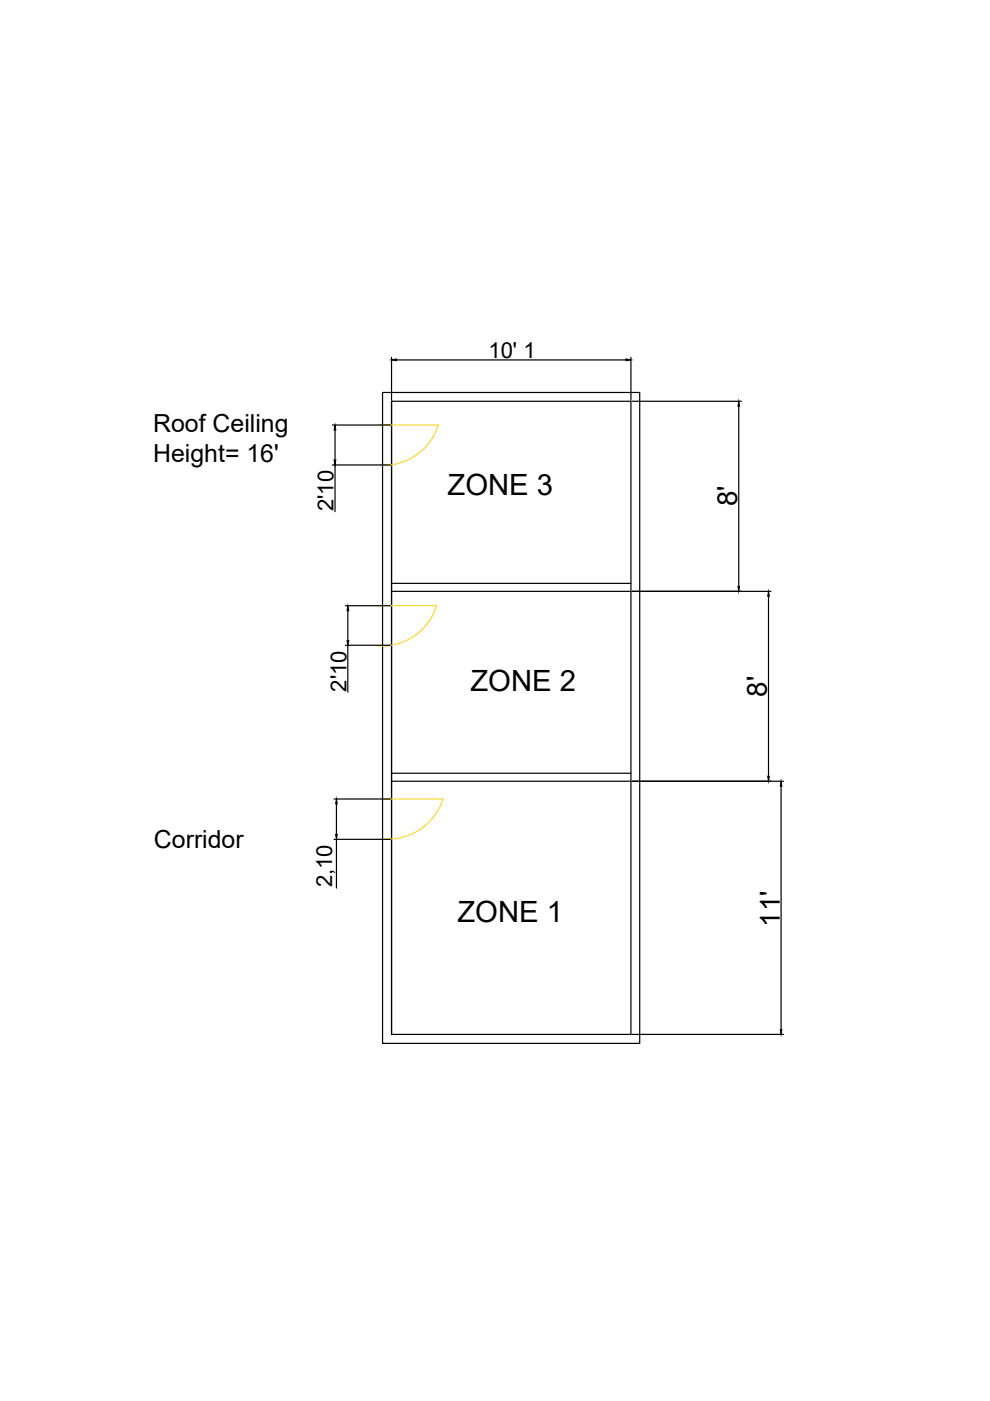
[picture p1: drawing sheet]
<svg xmlns="http://www.w3.org/2000/svg" width="210mm" height="297mm" viewBox="0 0 210 297" stroke-linecap="round" stroke-linejoin="round" font-family="sans-serif">
<!-- layer: 0 -->
<g fill="none" stroke="#000" stroke-width=".25">
<path d="M83 75.8v9M84.1 76.3h48.6M133.8 75.8v9M70.5 90.1h12.3M70.5 98.6h12.3M71 91.2v6.3M71 98.6v9.9M81.1 83.2h54.5v138h-54.5zM83 85.1v134.2h50.8v-134.2M83 85.1h.1M133.8 85.1h-50.8v134.2M133.8 85.1h.1"/>
<path d="M134 85.1h23.2M156.6 86.1v38.2M73.2 128.4h9.6M73.2 136.8h9.6M73.7 129.5v6.3M73.7 136.8v10M83 125.4h50.8M83 123.7h50.8M134 125.4h29.4M162.9 126.4v38.2M70.8 169.4h12M70.8 178h12"/>
<path d="M71.3 170.4v6.5M71.3 178v10.3M83 165.6h50.8M83 163.9h50.8M134 165.6h32.1M165.6 166.7v51.6M134 219.3h32.1"/>
</g>
<g fill="#000" stroke="#000" stroke-width=".21">
<path d="M83 76.3l1.1-.2v.4zM132.7 76.1l1.1 .2-1.1 .2zM71 90.1l.2 1.1h-.4zM70.8 97.5h.4l-.2 1.1zM156.6 85.1l.2 1h-.3zM73.7 128.4l.3 1.1h-.4zM73.6 135.8h.4l-.3 1zM156.5 124.3h.3l-.2 1.1zM162.9 125.4l.2 1h-.3zM71.3 169.4l.2 1h-.3zM71.2 176.9h.3l-.2 1.1zM162.8 164.6h.3l-.2 1z"/>
<path d="M165.6 165.6l.2 1.1h-.4zM165.4 218.3h.4l-.2 1z"/>
</g>
<path d="M80.3 90.1h12.6M93 90.1a12.2 12.2 0 0 1-12.4 8.5M80 128.4h12.6a12.2 12.2 0 0 1-12.3 8.6M81.4 169.4h12.5M93.9 169.3a12.2 12.2 0 0 1-12.3 8.6" fill="none" stroke="#f8d731" stroke-width=".25"/>
<g font-size="6.2">
<text x="94.9" y="104.8">ZONE 3</text>
<text x="99.7" y="146.5">ZONE 2</text>
<text x="97" y="195.4">ZONE 1</text>
</g>
<g font-size="5.9">
<text x="156.3" y="107.4" transform="rotate(-90 156.3 107.4)">8'</text>
<text x="162.6" y="147.7" transform="rotate(-90 162.6 147.7)">8'</text>
<text x="165.4" y="196.5" transform="rotate(-90 165.4 196.5)">11'</text>
</g>
<g font-size="5.3">
<text x="32.5" y="91.7">Roof Ceiling</text>
<text x="32.5" y="98">Height= 16'</text>
<text x="32.6" y="179.9">Corridor</text>
</g>
<g font-size="4.7">
<text x="103.5" y="76">10' 1</text>
<text x="70.7" y="108.4" transform="rotate(-90 70.7 108.4)">2'10</text>
<text x="73.4" y="146.6" transform="rotate(-90 73.4 146.6)">2'10</text>
<text x="70.4" y="188.2" transform="rotate(-90 70.4 188.2)">2,10</text>
</g>
</svg>
